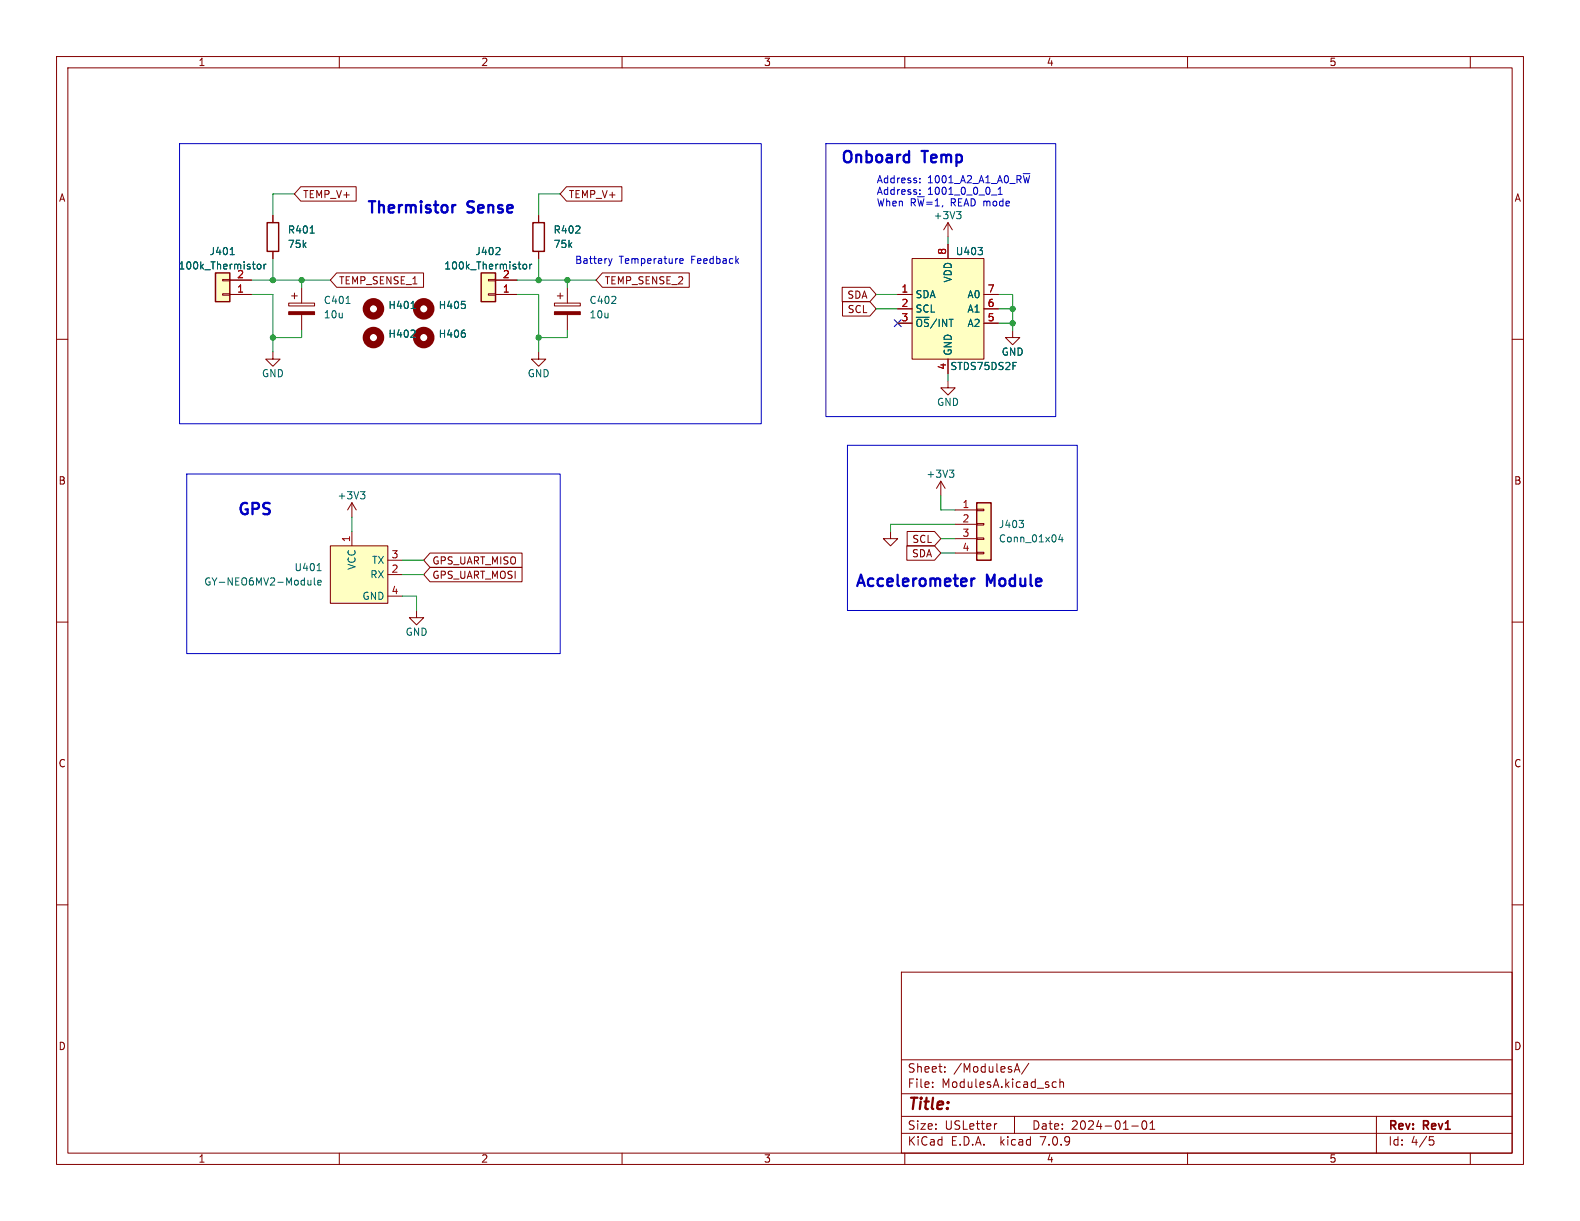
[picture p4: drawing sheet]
<svg xmlns="http://www.w3.org/2000/svg" width="279mm" height="216mm" viewBox="0 0 279 216" stroke-linecap="round" stroke-linejoin="round" font-family="sans-serif">
<g fill="none" stroke="#840000" stroke-width=".18">
<path d="M10 10h259.4v195.9h-259.4zM12 12h255.4v191.9h-255.4zM60 10v2M110 10v2M160 10v2M210 10v2M260 10v2M48.3 38.1v1.3M53.2 33h9.8v2.6h-9.8l-1.1-1.3zM95.2 38.1v1.3M100.2 33h9.8v2.6h-9.8l-1.1-1.3zM167.6 39.4v2.5"/>
<path d="M167.6 39.4l-.7 1.2M167.6 39.4l.8 1.2M10 60h2M39.4 49.4h1.2v.3h-1.2zM39.4 51.9h1.2v.3h-1.2zM40.6 52.1h3.8M40.6 49.5h3.8M48.3 44.5v1.2M51.1 53.6h4.5v.5h-4.5zM51.6 52.3h1M52.1 51.8v1M53.3 50.8v2.8"/>
<path d="M53.3 55.6v2.8M59.5 48.3h15.4v2.5h-15.4l-1.1-1.3zM86.4 49.4h1.2v.3h-1.2zM86.4 51.9h1.2v.3h-1.2zM87.6 52.1h3.8M87.6 49.5h3.8M95.2 44.5v1.2M98 53.6h4.6v.5h-4.6zM98.6 52.3h1M99.1 51.8v1M100.3 50.8v2.8M100.3 55.6v2.8"/>
<path d="M106.5 48.3h15.4v2.5h-15.4l-1.1-1.3zM148.9 50.8h4.9l1.1 1.3-1.1 1.2h-4.9zM149 53.3h4.8l1.1 1.3-1.1 1.3h-4.8zM158.7 52.1h2.6M158.7 54.6h2.6M158.7 57.2h2.6M161.3 45.7h12.7v17.8h-12.7zM167.6 43.2v2.5M174 52.1h2.5M174 54.6h2.5M174 57.2h2.5M179.1 58.4v1.3h1.2l-1.2 1.3-1.3-1.3h1.3"/>
<path d="M267.4 60h2M48.3 62.2v1.3h1.2l-1.2 1.3-1.3-1.3h1.3M95.2 62.2v1.3h1.3l-1.3 1.3-1.2-1.3h1.2M167.6 67.3v1.3h1.3l-1.3 1.3-1.2-1.3h1.2M167.6 63.5v2.5M58.4 96.5h10.2v10.2h-10.2zM62.2 88.9v2.5M62.2 94v2.5M62.2 88.9l-.7 1.3M62.2 88.9l.8 1.3M68.6 99.1h2.5M76 97.8h16.3v2.5h-16.3l-1.1-1.2z"/>
<path d="M157.5 94v1.3h1.2l-1.2 1.2-1.3-1.2h1.3M160.4 96.5h4.9l1.1 1.3-1.1 1.3h-4.9zM160.4 94h4.9l1.1 1.3-1.1 1.2h-4.9zM166.4 85.1l-.8 1.3M166.4 85.1v2.5M166.4 85.1l.7 1.3M168.9 90.2h3.8M168.9 92.7h3.8M168.9 95.3h3.8M168.9 97.8h3.8M172.7 97.7h1.3v.2h-1.3zM172.7 95.1h1.3v.3h-1.3z"/>
<path d="M172.7 92.6h1.3v.2h-1.3zM172.7 90h1.3v.3h-1.3zM10 110h2M68.6 101.6h2.5M68.6 105.4h2.5M73.7 108v1.2h1.2l-1.2 1.3-1.3-1.3h1.3M76 100.3h16.3v2.6h-16.3l-1.1-1.3zM267.4 110h2M10 160h2M267.4 160h2M159.4 171.9h108v32h-108zM159.4 197.4h108"/>
<path d="M159.4 193.4h108M159.4 187.4h108M164.9 192.1v.2M164.9 191.4v.1M167.1 189.4v.2M167.1 188.7v.1M176.3 198.7l-.3 .1M179.4 189.6l.5-1.5 .5 1.5M179.4 197.4v3M179.5 189.2h.7M181.9 188l-1.3 1.9M186.2 192.2h.6"/>
<path d="M186.2 191.4h.6M187.4 191.4l.2-.1 .4 .1 .1 .9M187.4 190.8v1.5M200.1 199.1h1.2M202.1 198.3l.2-.1a.81 .81 0 0 1 .6 .6 .81 .81 0 0 1-.3 .8l-.2 .1a.81 .81 0 0 1-.3-1.4zM203.4 199.7h.8M203.4 198.6l.4-.4v1.5M243.4 197.4v6.5M60 203.9v2M110 203.9v2M159.4 200.4h108M160 203.9v2"/>
<path d="M210 203.9v2M252.8 201h.7M252.9 201.6h.4l.3 .2-.2 .6-.5 .1M260 203.9v2"/>
</g>
<g fill="#ffffc2" stroke="#ffffc2" stroke-width=".18">
<path d="M38.1 48.3h2.5v5h-2.5z"/>
<path d="M161.3 45.7h12.7v17.8h-12.7z"/>
<path d="M58.4 96.5h10.2v10.2h-10.2z"/>
<path d="M172.7 88.9h2.6v10.2h-2.6z"/>
<path d="M85.1 48.3h2.5v5h-2.5z"/>
</g>
<path d="M47.2 39.4h2.1v5.1h-2.1zM94.2 39.4h2.1v5.1h-2.1zM38.1 48.3h2.5v5h-2.5zM85.1 48.3h2.5v5h-2.5zM172.7 88.9h2.6v10.2h-2.6z" fill="none" stroke="#840000" stroke-width=".25"/>
<g fill="none" stroke="#006464" stroke-width=".18">
<path d="M169.7 37.9l.2 .2v.3l-.2 .3M169.9 37.4l-.4 .5M40.7 45h.7M45.5 46.8l.2-.1 .4 .1v.5l-.1 .2-.3 .1-.2-.2zM46.7 46.7v.9M47.1 46.7l-.4 .3M54.8 41.2h.8M61.2 53.7h.7M72.6 59.6h.8M72.7 54.6h.7M73.3 58.5v.4M82.2 59v.5"/>
<path d="M82.2 53.9v.5M88.3 43.8l.1 .2v.3l-.8 .7h.8M92.5 46.8l.2-.1 .4 .1v.5l-.1 .2-.3 .1-.2-.2zM93.7 46.7v.9M94 46.7l-.3 .3M173 43.8h.7l-.4 .4M173.7 44.4v.5M63.7 86.9h.8l-.4 .5M64.3 87.4l.2 .3v.3l-.2 .2M167.9 83.1h.8l-.5 .5M168.4 83.6l.3 .3v.3l-.3 .2M180.2 92h.8l-.4 .5"/>
<path d="M180.9 92.6l.1 .1-.1 .5M187.5 94.5l-.3 .9h.8M187.8 95v.8M55 102.6v.8M55 103.3l-.2 .1h-.3M55.6 102.2v1.1l.2 .1M56.1 100.9h.7M56.2 103l.6-.1-.1-.2-.3-.1-.2 .2 .1 .6h.4"/>
</g>
<g fill="none" stroke="#840000" stroke-width="1.3">
<circle cx="66" cy="59.7" r="1.27"/>
<circle cx="66" cy="54.6" r="1.27"/>
<circle cx="74.9" cy="54.6" r="1.27"/>
<circle cx="74.9" cy="59.7" r="1.27"/>
</g>
<g fill="#840000" stroke="#840000" stroke-width=".18">
<path d="M51.1 55.1h4.5v.5h-4.5z"/>
<path d="M98 55.1h4.6v.5h-4.6z"/>
</g>
<g fill="none" stroke="#0000c2" stroke-width=".18">
<path d="M31.7 25.4h102.9v49.5h-102.9zM146 25.4h40.7v48.3h-40.7zM162.7 32.2v.1M162.7 31.5v.2M162.7 33.6v.1M162.7 34.3v.1M175.3 34.5h1M176.5 34.4h.7M176.6 33.4l-.1 .1M176.9 33.1v1.3M107.6 45.7l.3 .9M107.9 46.6l-.2 .3"/>
<path d="M108.2 45.7l-.3 .9M120.2 46.2l.6-.2-.1-.2-.3-.1-.2 .2 .1 .6h.4M149.9 78.7h40.6v29.3h-40.6zM33 83.8h66.1v31.8h-66.1z"/>
</g>
<path d="M80.6 36.3h-.4M171.8 102.3v1.3M172.3 102.3a.51 .51 0 0 0-.5 .4" fill="none" stroke="#0000c2" stroke-width=".4"/>
<g fill="none" stroke="#009600" stroke-width=".18">
<path d="M52.1 34.3h-3.8v3.8M99.1 34.3h-3.9v3.8M44.4 52.1h3.9v10.1M44.4 49.5h14M48.3 45.7v3.8M53.3 49.5v1.3M53.3 58.4v1.3h-5M91.4 52.1h3.8v10.1M91.4 49.5h14M95.2 45.7v3.8M100.3 58.4v1.3h-5.1M100.3 49.5v1.3"/>
<path d="M154.9 54.6h3.8M154.9 52.1h3.8M167.6 41.9v1.3M176.5 54.6h2.6M176.5 52.1h2.6v6.3M176.5 57.2h2.6M167.6 66v1.3M62.2 91.4v2.6M71.1 99.1h3.8M166.4 87.6v2.6h2.5M166.4 95.3h2.5M166.4 97.8h2.5"/>
<path d="M168.9 92.7h-11.4v1.3M71.1 101.6h3.8M71.1 105.4h2.6v2.6"/>
</g>
<path d="M158.1 56.5l1.3 1.3M159.4 56.5l-1.3 1.3" fill="none" stroke="#000084" stroke-width=".18"/>
<g fill="#009600" stroke="#009600" stroke-width=".18">
<circle cx="95.2" cy="59.7" r=".46"/>
<circle cx="48.3" cy="59.7" r=".46"/>
<circle cx="100.3" cy="49.5" r=".46"/>
<circle cx="48.3" cy="49.5" r=".46"/>
<circle cx="53.3" cy="49.5" r=".46"/>
<circle cx="95.2" cy="49.5" r=".46"/>
<circle cx="179.1" cy="57.2" r=".46"/>
<circle cx="179.1" cy="54.6" r=".46"/>
</g>
<g font-size="2.8" fill="#0000c2">
<text x="148.6" y="29">Onboard</text>
<text x="163.3" y="29">Temp</text>
<text x="64.8" y="37.9">Thermistor</text>
<text x="82.8" y="37.9">Sense</text>
<text x="41.9" y="91.2">GPS</text>
<text x="151.1" y="103.9">Accelerometer</text>
<text x="174.6" y="103.9">Module</text>
</g>
<text font-size="2.8" fill="#840000" x="160.4" y="196.8">Title:</text>
<g font-size="2.1" fill="#840000">
<text x="160.4" y="189.9">Sheet:</text>
<text x="168.6" y="189.9">/ModulesA/</text>
<text x="160.4" y="192.6">File:</text>
<text x="166.5" y="192.6">ModulesA.kicad_sch</text>
<text x="160.4" y="202.8">KiCad</text>
<text x="160.4" y="200">Size:</text>
<text x="167.1" y="200">USLetter</text>
<text x="168.1" y="202.8">E.D.A.</text>
<text x="177" y="202.8">kicad</text>
<text x="182.4" y="200">Date:</text>
<text x="184.2" y="202.8">7.0.9</text>
<text x="189.4" y="200">2024-01-01</text>
<text x="245.4" y="200.2">Rev:</text>
<text x="245.4" y="202.8">Id:</text>
<text x="249.5" y="202.8">4/5</text>
<text x="251.8" y="200.2">Rev1</text>
</g>
<g font-size="1.8" fill="#840000">
<text x="35" y="11.9">1</text>
<text x="85" y="11.9">2</text>
<text x="135" y="11.9">3</text>
<text x="185" y="11.9">4</text>
<text x="235" y="11.9">5</text>
<text x="10.3" y="35.9">A</text>
<text x="53.5" y="35.2">TEMP_V+</text>
<text x="100.5" y="35.2">TEMP_V+</text>
<text x="267.7" y="35.9">A</text>
<text x="59.8" y="50.5">TEMP_SENSE_1</text>
<text x="106.8" y="50.5">TEMP_SENSE_2</text>
<text x="149.7" y="53">SDA</text>
<text x="149.8" y="55.6">SCL</text>
<text x="10.3" y="85.9">B</text>
<text x="267.7" y="85.9">B</text>
<text x="76.4" y="100">GPS_UART_MISO</text>
<text x="161.2" y="98.7">SDA</text>
<text x="161.2" y="96.2">SCL</text>
<text x="76.4" y="102.6">GPS_UART_MOSI</text>
<text x="10.3" y="135.9">C</text>
<text x="267.7" y="135.9">C</text>
<text x="10.3" y="185.9">D</text>
<text x="267.7" y="185.9">D</text>
<text x="35" y="205.8">1</text>
<text x="85" y="205.8">2</text>
<text x="135" y="205.8">3</text>
<text x="185" y="205.8">4</text>
<text x="235" y="205.8">5</text>
</g>
<g font-size="1.8" fill="#0000c2">
<text x="154.9" y="32.5">Address:</text>
<text x="154.9" y="34.5">Address:</text>
<text x="164" y="32.5">1001_A2_A1_A0_R~{W}</text>
<text x="164" y="34.5">1001_0_0_0_1</text>
<text x="154.9" y="36.6">When</text>
<text x="160.9" y="36.6">R~{W}=1,READ mode</text>
<text x="101.6" y="46.7">Battery</text>
<text x="109.5" y="46.7">Temperature</text>
<text x="122.3" y="46.7">Feedback</text>
</g>
<g font-size="1.8" fill="#006464">
<text x="50.8" y="41.5">R401</text>
<text x="97.8" y="41.5">R402</text>
<text x="165" y="39">+3V3</text>
<text x="31.5" y="47.9">100k_Thermistor</text>
<text x="37" y="45.3">J401</text>
<text x="50.8" y="44">75k</text>
<text x="78.5" y="47.9">100k_Thermistor</text>
<text x="84" y="45.3">J402</text>
<text x="97.8" y="44">75k</text>
<text x="168.9" y="45.3">U403</text>
<text x="57.2" y="53.9">C401</text>
<text x="104.1" y="53.9">C402</text>
<text x="161.8" y="52.9">SDA</text>
<text x="168.5" y="50.1" transform="rotate(-90 168.5 50.1)">VDD</text>
<text x="171" y="52.9">A0</text>
<text x="57.2" y="56.5">10u</text>
<text x="68.6" y="59.9">H402</text>
<text x="68.6" y="54.8">H401</text>
<text x="77.5" y="59.9">H406</text>
<text x="77.5" y="54.8">H405</text>
<text x="104.1" y="56.5">10u</text>
<text x="161.8" y="55.5">SCL</text>
<text x="161.8" y="58">~{OS}/INT A2</text>
<text x="171" y="55.5">A1</text>
<text x="168" y="65.6">STDS75DS2F</text>
<text x="168.5" y="63" transform="rotate(-90 168.5 63)">GND</text>
<text x="177" y="63.1">GND</text>
<text x="46.2" y="66.9">GND</text>
<text x="93.2" y="66.9">GND</text>
<text x="165.6" y="72">GND</text>
<text x="59.6" y="88.5">+3V3</text>
<text x="163.7" y="84.7">+3V3</text>
<text x="176.5" y="93.6">J403</text>
<text x="52" y="101.2">U401</text>
<text x="63.1" y="100.9" transform="rotate(-90 63.1 100.9)">VCC</text>
<text x="65.7" y="99.9">TX</text>
<text x="176.5" y="96.1">Conn_01x04</text>
<text x="36" y="103.7">GY-NEO6MV2-Module</text>
<text x="64" y="106.3">GND</text>
<text x="65.4" y="102.5">RX</text>
<text x="71.6" y="112.6">GND</text>
</g>
<g font-size="1.8" fill="#a90000">
<text x="167.4" y="45.2" transform="rotate(-90 167.4 45.2)">8</text>
<text x="41.8" y="51.8">1</text>
<text x="41.8" y="49.3">2</text>
<text x="88.8" y="51.8">1</text>
<text x="88.8" y="49.3">2</text>
<text x="159.3" y="51.8">1</text>
<text x="174.6" y="51.8">7</text>
<text x="159.3" y="54.4">2</text>
<text x="159.3" y="56.9">3</text>
<text x="174.6" y="56.9">5</text>
<text x="174.6" y="54.4">6</text>
<text x="167.4" y="65.5" transform="rotate(-90 167.4 65.5)">4</text>
<text x="170.1" y="89.9">1</text>
<text x="62" y="96" transform="rotate(-90 62 96)">1</text>
<text x="170.1" y="92.5">2</text>
<text x="170.1" y="95">3</text>
<text x="69.1" y="101.3">2</text>
<text x="69.1" y="98.8">3</text>
<text x="170.1" y="97.5">4</text>
<text x="69.1" y="105.2">4</text>
</g>
</svg>
